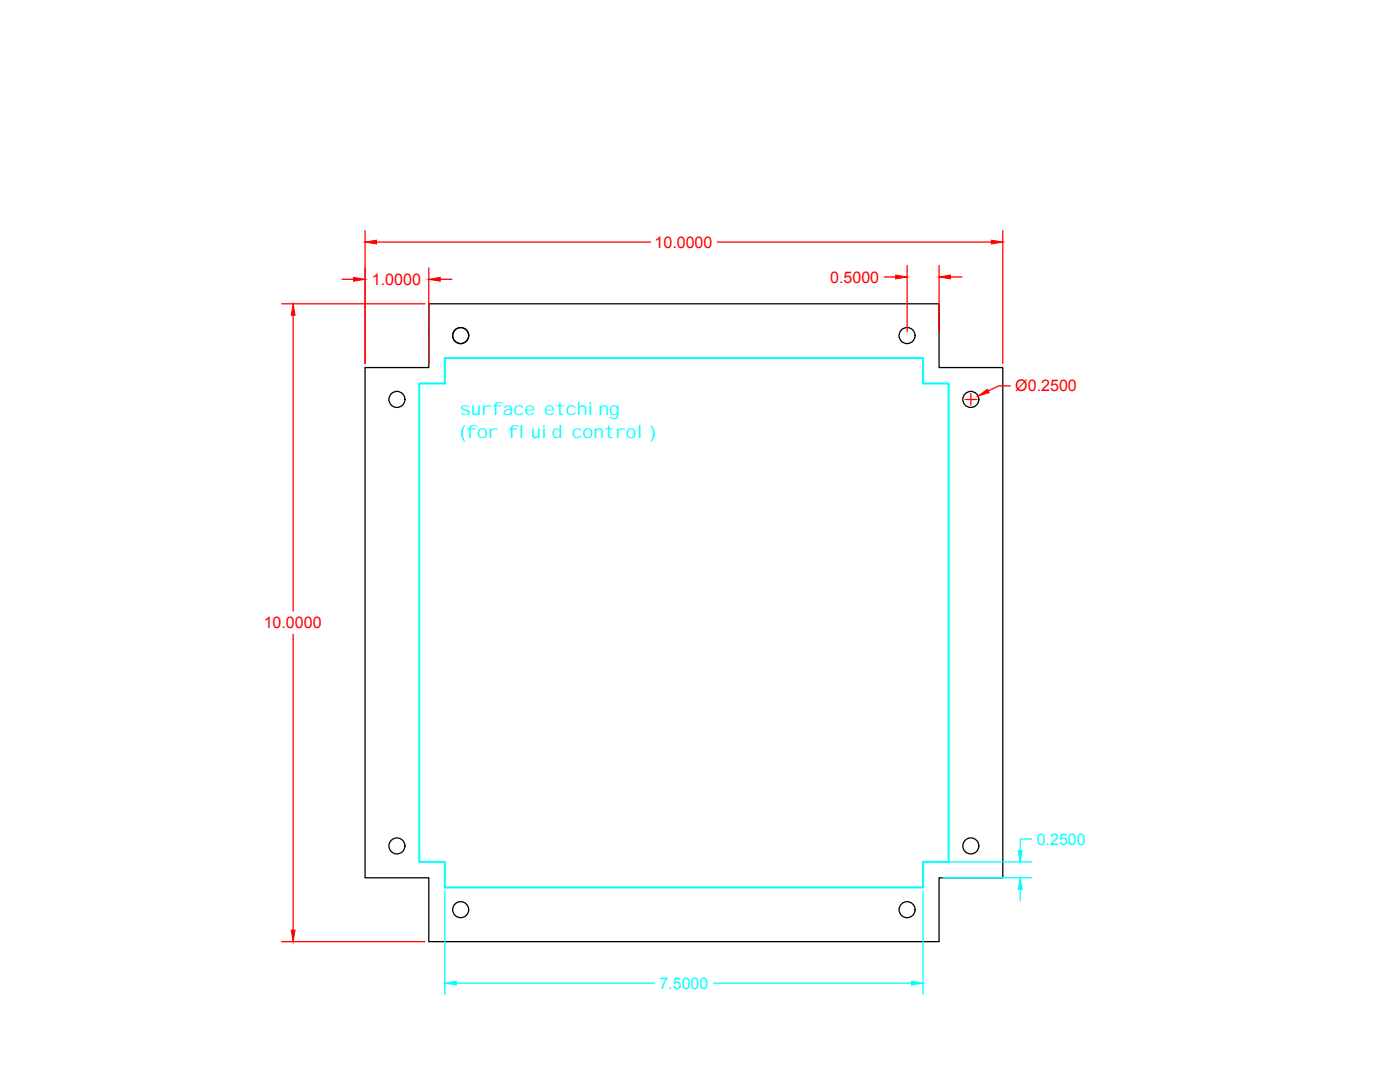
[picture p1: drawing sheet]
<svg xmlns="http://www.w3.org/2000/svg" width="279mm" height="216mm" viewBox="0 0 279 216" stroke-linecap="round" stroke-linejoin="round" font-family="sans-serif">
<!-- layer: 0 -->
<g fill="none" stroke="#000" stroke-width=".25">
<path d="M85.6 60.6h101.8v12.7h12.7v101.9h-12.7v12.7h-101.8v-12.7h-12.7v-101.9h12.7z"/>
<circle cx="79.2" cy="79.7" r="1.6"/>
<circle cx="91.9" cy="67" r="1.6"/>
<circle cx="181" cy="67" r="1.6"/>
<circle cx="193.7" cy="79.7" r="1.6"/>
<circle cx="79.2" cy="168.8" r="1.6"/>
<circle cx="193.7" cy="168.8" r="1.6"/>
<circle cx="91.9" cy="181.5" r="1.6"/>
<circle cx="181" cy="181.5" r="1.6"/>
</g>
<path d="M83.7 76.5h5.1v-5.1h95.4v5.1h5.1v95.5h-5.1v5.1h-95.4v-5.1h-5.1z" fill="none" stroke="#0ff" stroke-width=".4"/>
<g fill="none" stroke="#f00" stroke-width=".25">
<path d="M68.3 55.7h2.3M72.9 46v26.5M75.1 48.3h54.7M85.6 53.4v19.1M87.9 55.7h2.3M143.2 48.3h54.6M176.5 55.3h2.3M181 53v13.2M187.4 53v13.2M189.7 55.3h2.3M200.1 46v26.5M56.2 60.6h28.6"/>
<path d="M58.5 62.9v59M192.6 79.7h2.3M193.8 78.5v2.4M201.6 77h-2.3l-2 1M58.5 126.6v59M56.2 187.9h28.6"/>
</g>
<g fill="#f00" stroke="#f00" stroke-width=".2">
<path d="M72.9 48.3l2.2-.4v.8z"/>
<path d="M197.8 47.9l2.3 .4-2.3 .4z"/>
<path d="M58.5 60.6l.4 2.3h-.8z"/>
<path d="M58.1 185.6h.8l-.4 2.3z"/>
<path d="M85.6 55.7l2.3-.3v.7z"/>
<path d="M70.6 55.4l2.3 .3-2.3 .4z"/>
<path d="M187.4 55.3l2.3-.4v.7z"/>
<path d="M178.8 54.9l2.2 .4-2.2 .3z"/>
<path d="M195.2 79l1.9-1.3 .3 .6z"/>
</g>
<path d="M88.8 177.9v20.6M184.2 177.9v20.6M188.2 175.2h17.7M188.2 172h17.7M203.6 177.5v2.2M205.9 167.4h-2.3v2.3M91.1 196.2h39.5M142.4 196.2h39.5" fill="none" stroke="#0ff" stroke-width=".25"/>
<g fill="#0ff" stroke="#0ff" stroke-width=".2">
<path d="M88.8 196.2l2.3-.4v.8z"/>
<path d="M181.9 195.8l2.3 .4-2.3 .4z"/>
<path d="M203.6 175.2l.4 2.3h-.8z"/>
<path d="M203.2 169.7h.8l-.4 2.3z"/>
</g>
<g font-size="3.6" fill="#0ff">
<text x="91.9" y="82.8">surface etching</text>
<text x="91.9" y="87.4">(for fluid control)</text>
</g>
<g font-size="3.2" fill="#f00">
<text x="130.6" y="49.4">10.0000</text>
<text x="74.2" y="56.9">1.0000</text>
<text x="165.7" y="56.4">0.5000</text>
<text x="202.6" y="78.1">Ø0.2500</text>
<text x="52.6" y="125.4">10.0000</text>
</g>
<g font-size="3.2" fill="#0ff">
<text x="206.9" y="168.5">0.2500</text>
<text x="131.6" y="197.3">7.5000</text>
</g>
</svg>
